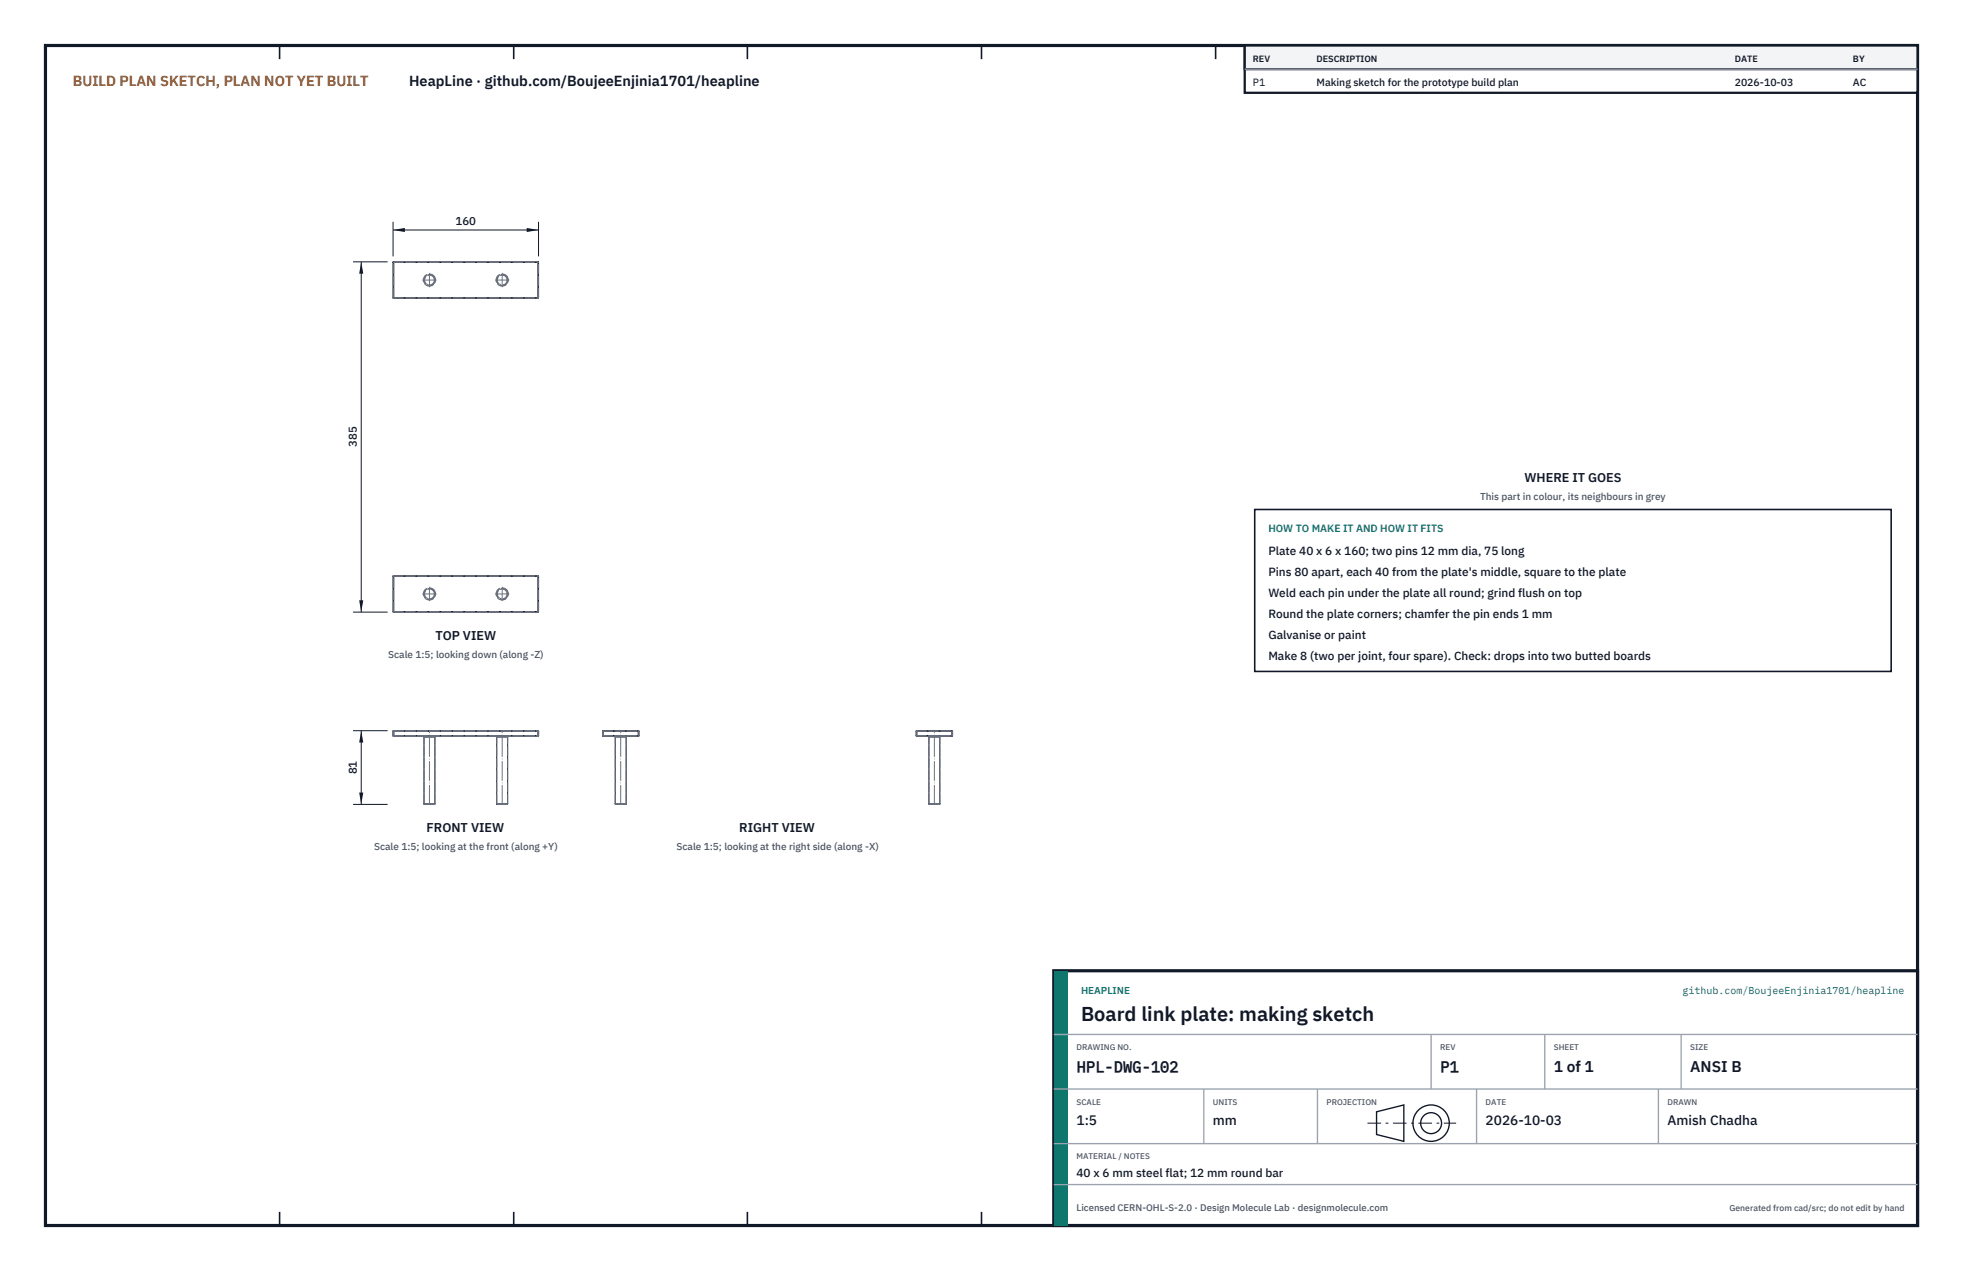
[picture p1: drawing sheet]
<svg xmlns="http://www.w3.org/2000/svg" width="432mm" height="279mm" viewBox="0 0 432 279" stroke-linecap="round" stroke-linejoin="round" font-family="sans-serif">
<path d="M10 10h411.8v259.4h-411.8z" fill="none" stroke="#111827" stroke-width=".7" stroke-linecap="butt"/>
<g fill="none" stroke="#111827" stroke-width=".35">
<path d="M61.5 10v3M113 10v3M164.4 10v3M215.9 10v3M267.4 10v3M318.9 10v3M370.3 10v3M61.5 266.4v3M113 266.4v3M164.4 266.4v3M215.9 266.4v3M267.4 266.4v3"/>
<path d="M318.9 266.4v3M370.3 266.4v3"/>
</g>
<g fill="none" stroke="#111727" stroke-width=".22">
<path d="M86.5 57.7h.1M86.5 57.7v7.7M86.6 57.6l-.1 .1M86.6 57.6v.1M86.6 57.7v7.7M86.6 57.6h31.7M86.6 57.7h31.7M118.3 57.6l.2 .1M118.3 57.6v.1M118.3 57.7h.2M118.3 57.7v7.7M118.5 57.7v7.7"/>
<path d="M86.5 65.4l.1 .2M86.5 65.4h.1M86.6 65.4v.2M86.6 65.6h31.7M86.6 65.4h31.7M118.3 65.4v.2M118.3 65.4h.2M118.5 65.4l-.2 .2M86.5 134.4l.1 .2M86.5 134.4h.1M86.5 126.7h.1M86.5 126.7v7.7"/>
<path d="M86.6 126.6l-.1 .1M86.6 134.4v.2M86.6 126.6v.1M86.6 126.7v7.7M86.6 134.6h31.7M86.6 126.6h31.7M86.6 134.4h31.7M86.6 126.7h31.7M118.3 126.6l.2 .1M118.3 134.4v.2M118.3 126.6v.1M118.3 134.4h.2"/>
<path d="M118.3 126.7h.2M118.3 126.7v7.7M118.5 134.4l-.2 .2M118.5 126.7v7.7M86.5 161.7l.1 .1M86.5 161.7h.1M86.5 160.8h.1M86.5 160.8v.9M86.6 160.6l-.1 .2M86.6 161.7v.1M86.6 160.6v.2M86.6 161.8h31.7"/>
<path d="M86.6 160.6h31.7M86.6 160.8v.9M86.6 161.7h31.7M86.6 160.8h31.7M93.1 161.8l.2 .2M93.3 176.7l.1 .1h2.1l.2-.1M93.3 162h2.4M93.3 176.7h2.4M93.3 162v14.7M95.7 162v14.7M95.8 161.8l-.1 .2M109.1 161.8l.2 .2"/>
<path d="M109.3 176.7l.1 .1h2.1l.2-.1M109.3 162h2.4M109.3 176.7h2.4M109.3 162v14.7M111.7 162v14.7M111.8 161.8l-.1 .2M118.3 160.6l.2 .2M118.3 161.7v.1M118.3 160.6v.2M118.3 161.7h.2M118.3 160.8h.2M118.3 160.8v.9"/>
<path d="M118.5 161.7l-.2 .1M118.5 160.8v.9M132.5 161.7l.2 .1M132.5 161.7h.2M132.5 160.8h.2M132.5 160.8v.9M132.7 160.6l-.2 .2M132.7 161.7v.1M132.7 160.6v.2M132.7 161.8h7.7M132.7 160.6h7.7M132.7 161.7h7.7"/>
<path d="M132.7 160.8h7.7M132.7 160.8v.9M135.2 161.8l.1 .2M135.3 176.7l.2 .1h2.1l.1-.1M135.3 162h2.4M135.3 176.7h2.4M135.3 162v14.7M137.7 162v14.7M137.9 161.8l-.2 .2M140.4 160.6l.1 .2M140.4 161.7v.1M140.4 160.6v.2"/>
<path d="M140.4 161.7h.1M140.4 160.8h.1M140.4 160.8v.9M140.5 161.7l-.1 .1M140.5 160.8v.9M201.5 161.7l.2 .1M201.5 161.7h.2M201.5 160.8h.2M201.5 160.8v.9M201.7 160.6l-.2 .2M201.7 161.7v.1M201.7 160.6v.2"/>
<path d="M201.7 161.8h7.7M201.7 160.6h7.7M201.7 161.7h7.7M201.7 160.8h7.7M201.7 160.8v.9M204.2 161.8l.1 .2M204.3 176.7l.2 .1h2.1l.1-.1M204.3 162h2.4M204.3 176.7h2.4M204.3 162v14.7M206.7 162v14.7M206.9 161.8l-.2 .2"/>
<path d="M209.4 160.6l.1 .2M209.4 161.7v.1M209.4 160.6v.2M209.4 161.7h.1M209.4 160.8h.1M209.4 160.8v.9M209.5 161.7l-.1 .1M209.5 160.8v.9"/>
</g>
<g fill="none" stroke="#6a7180" stroke-width=".22" stroke-dasharray="2.1 .5">
<path d="M86.6 57.6h31.7M86.6 57.7h-.1M86.6 57.7h31.7M86.6 57.7v-.1M118.3 57.6v.1M118.5 57.7h-.2M86.5 65.4v-7.7M86.5 65.4l.1 .2M86.6 65.6h31.7M86.6 65.4h-.1M86.6 65.4v-7.7M86.6 65.4v.2"/>
<path d="M86.6 65.4h31.7M118.3 65.4v-7.7M118.3 65.6v-.2M118.5 65.4v-7.7M118.5 65.4l-.2 .2M118.5 65.4h-.2M86.5 134.4v-7.7M86.5 134.4l.1 .2M86.5 126.7l.1-.1M86.6 134.6h31.7M86.6 126.6h31.7M86.6 134.4h-.1"/>
<path d="M86.6 134.4v-7.7M86.6 126.7h-.1M86.6 134.4v.2M86.6 134.4h31.7M86.6 126.7h31.7M86.6 126.7v-.1M118.3 134.4v-7.7M118.3 134.6v-.2M118.3 126.6v.1M118.5 134.4v-7.7M118.5 134.4l-.2 .2M118.5 126.7l-.2-.1"/>
<path d="M118.5 134.4h-.2M118.5 126.7h-.2M86.5 161.7v-.9M86.5 160.8l.1-.2M86.5 161.7h.1M86.5 160.8h.1M86.6 161.8h31.7M86.6 161.8l-.1-.1M86.6 160.6h31.7M86.6 160.6l-.1 .2M86.6 160.8h-.1M86.6 161.7v-.9"/>
<path d="M86.6 161.8v-.1M86.6 160.8v-.2M86.6 161.7h31.7M86.6 160.8h31.7M86.6 160.6v.2M93.1 161.8h2.7M93.3 162l-.2-.2M93.3 176.7v-14.7M93.3 162h2.4M93.3 176.7h2.4M95.5 176.8h-2.1M95.7 176.7v-14.7"/>
<path d="M95.7 176.7l-.2 .1M95.7 162h-2.4M95.7 176.7h-2.4M95.8 161.8h-2.7M109.1 161.8h2.7M109.3 162l-.2-.2M109.3 176.7v-14.7M109.3 162h2.4M109.3 176.7h2.4M111.5 176.8h-2.1M111.7 176.7v-14.7M111.7 176.7l-.2 .1"/>
<path d="M111.7 162h-2.4M111.7 176.7h-2.4M111.8 161.8h-2.7M118.3 160.6l.2 .2M118.3 161.7v-.9M118.3 161.7v.1M118.3 160.8v-.2M118.3 160.8h.2M118.3 160.6v.2M118.5 161.7v-.9M118.5 161.7l-.2 .1M118.5 161.7h-.2"/>
<path d="M132.5 161.7v-.9M132.7 161.8h7.7M132.7 160.6h7.7M132.7 161.8l-.2-.1M132.7 160.6l-.2 .2M132.7 161.7v-.9M132.7 161.7h7.7M132.7 160.8h7.7M132.7 161.7h-.2M132.7 160.8h-.2M132.7 161.8v-.1M132.7 160.6v.2"/>
<path d="M135.2 161.8h1.3M135.3 162l-.1-.2M135.3 176.7v-14.7M135.3 162h1.2M135.3 176.7h1.2M135.5 176.8h1M136.5 161.8h1.4M136.5 176.8h1.1M136.5 162h1.2M136.5 176.7h1.2M137.6 176.8h-2.1M137.7 162l.2-.2"/>
<path d="M137.7 176.7v-14.7M137.7 162h-2.4M137.7 176.7h-2.4M137.9 161.8h-2.7M140.4 161.8l.1-.1M140.4 161.7v-.9M140.4 161.8v-.1M140.4 160.8v-.2M140.4 161.7h.1M140.5 161.7v-.9M140.5 160.8l-.1-.2M140.5 160.8h-.1"/>
<path d="M201.5 161.7v-.9M201.7 161.8h7.7M201.7 160.6h7.7M201.7 161.8l-.2-.1M201.7 160.6l-.2 .2M201.7 161.7v-.9M201.7 161.7h7.7M201.7 160.8h7.7M201.7 161.7h-.2M201.7 160.8h-.2M201.7 161.8v-.1M201.7 160.6v.2"/>
<path d="M204.2 161.8h1.3M204.3 162l-.1-.2M204.3 176.7v-14.7M204.3 162h1.2M204.3 176.7h1.2M204.5 176.8h1M205.5 161.8h1.4M205.5 176.8h1.1M205.5 162h1.2M205.5 176.7h1.2M206.6 176.8h-2.1M206.7 162l.2-.2"/>
<path d="M206.7 176.7v-14.7M206.7 162h-2.4M206.7 176.7h-2.4M206.9 161.8h-2.7M209.4 161.8l.1-.1M209.4 161.7v-.9M209.4 161.8v-.1M209.4 160.8v-.2M209.4 161.7h.1M209.5 161.7v-.9M209.5 160.8l-.1-.2M209.5 160.8h-.1"/>
<circle cx="94.5" cy="61.6" r="1.35"/>
<circle cx="94.5" cy="61.6" r="1.21"/>
<circle cx="94.5" cy="61.6" r="1.07"/>
<circle cx="110.5" cy="61.6" r="1.35"/>
<circle cx="110.5" cy="61.6" r="1.21"/>
<circle cx="110.5" cy="61.6" r="1.07"/>
<circle cx="94.5" cy="130.6" r="1.35"/>
<circle cx="94.5" cy="130.6" r="1.21"/>
<circle cx="94.5" cy="130.6" r="1.07"/>
<circle cx="110.5" cy="130.6" r="1.35"/>
<circle cx="110.5" cy="130.6" r="1.21"/>
<circle cx="110.5" cy="130.6" r="1.07"/>
</g>
<path d="M93 61.6h3M94.5 63.1v-3M109 61.6h3M110.5 63.1v-3M93 130.6h3M94.5 132.1v-3M109 130.6h3M110.5 132.1v-3M94.5 176.8v-16.1M110.5 176.8v-16.1M136.5 176.8v-16.1M205.5 176.8v-16.1" fill="none" stroke="#6a7180" stroke-width=".22" stroke-dasharray="4.2 .5 0 .5"/>
<path d="M86.5 48.8v7.6M86.5 50.6h32M118.5 48.8v7.6" fill="none" stroke="#111827" stroke-width=".22"/>
<path d="M86.5 50.6l2.6-.5v.9zM115.9 50.1v.9l2.6-.4z" fill="#111827"/>
<path d="M77.7 57.6h7.6M79.5 57.6v77M77.7 134.6h7.6" fill="none" stroke="#111827" stroke-width=".22"/>
<path d="M79.5 57.6l-.5 2.6h.9zM79 132h.9l-.4 2.6z" fill="#111827"/>
<path d="M77.7 160.6h7.6M77.7 176.8h7.6M79.5 160.6v16.2" fill="none" stroke="#111827" stroke-width=".22"/>
<path d="M79.5 160.6l-.5 2.6h.9zM79 174.2h.9l-.4 2.6z" fill="#111827"/>
<path d="M276 112h140v35.6h-140z" fill="#fff" stroke="#111827" stroke-width=".35"/>
<path d="M273.8 10h148v10.4h-148z" fill="#fff" stroke="#111827" stroke-width=".5"/>
<path d="M273.8 10h148v5.2h-148z" fill="#f3f4f6" stroke="#111827" stroke-width=".5"/>
<path d="M273.8 15.2h148" fill="none" stroke="#9ca3af" stroke-width=".3"/>
<path d="M231.8 213.4h190v56h-190z" fill="#fff" stroke="#111827" stroke-width=".7" stroke-linecap="butt"/>
<path d="M231.8 213.4h3v56h-3z" fill="#0f766e"/>
<path d="M231.8 227.4h190M231.8 239.4h190M264.8 239.4v12M289.8 239.4v12M314.8 227.4v12M324.8 239.4v12M339.8 227.4v12M364.8 239.4v12M369.8 227.4v12M231.8 251.4h190M231.8 260.4h190" fill="none" stroke="#9ca3af" stroke-width=".3"/>
<g fill="none" stroke="#111827" stroke-width=".3">
<path d="M302.8 244.4l6-1.5v8l-6-1.5z"/>
<circle cx="314.8" cy="246.9" r="4"/>
<circle cx="314.8" cy="246.9" r="2.3"/>
</g>
<path d="M300.8 246.9h19.5" fill="none" stroke="#111827" stroke-width=".22" stroke-dasharray="3 1 .6 1" stroke-linecap="butt"/>
<text font-size="4.4" fill="#111827" x="237.8" y="224.4">Board link plate: making sketch</text>
<g font-size="3.4" fill="#111827">
<text x="236.8" y="235.6">HPL-DWG-102</text>
<text x="316.8" y="235.6">P1</text>
<text x="341.8" y="235.6">1 of 1</text>
<text x="371.8" y="235.6">ANSI B</text>
</g>
<text font-size="3.2" fill="#b45309" x="16" y="19">BUILD PLAN SKETCH, PLAN NOT YET BUILT</text>
<text font-size="3.2" fill="#111827" x="90" y="19">HeapLine · github.com/BoujeeEnjinia1701/heapline</text>
<g font-size="3" fill="#111827">
<text x="236.8" y="247.2">1:5</text>
<text x="266.8" y="247.2">mm</text>
<text x="326.8" y="247.2">2026-10-03</text>
<text x="366.8" y="247.2">Amish Chadha</text>
</g>
<g font-size="2.8" fill="#111827">
<text x="335.3" y="106">WHERE IT GOES</text>
<text x="95.8" y="140.6">TOP VIEW</text>
<text x="93.8" y="182.9">FRONT VIEW</text>
<text x="162.6" y="182.9">RIGHT VIEW</text>
</g>
<g font-size="2.6" fill="#111827">
<text x="279" y="122">Plate 40 x 6 x 160; two pins 12 mm dia, 75 long</text>
<text x="279" y="126.6">Pins 80 apart, each 40 from the plate's middle, square to the plate</text>
<text x="279" y="131.2">Weld each pin under the plate all round; grind flush on top</text>
<text x="279" y="135.8">Round the plate corners; chamfer the pin ends 1 mm</text>
<text x="279" y="140.4">Galvanise or paint</text>
<text x="279" y="145">Make 8 (two per joint, four spare). Check: drops into two butted boards</text>
<text x="236.8" y="258.8">40 x 6 mm steel flat; 12 mm round bar</text>
</g>
<g font-size="2.5" fill="#111827">
<text x="100.2" y="49.6">160</text>
<text x="78.5" y="98.3" transform="rotate(-90 78.5 98.3)">385</text>
<text x="78.5" y="170.2" transform="rotate(-90 78.5 170.2)">81</text>
</g>
<g font-size="2.3" fill="#111827">
<text x="275.6" y="18.8">P1</text>
<text x="289.6" y="18.8">Making sketch for the prototype build plan</text>
<text x="381.6" y="18.8">2026-10-03</text>
<text x="407.6" y="18.8">AC</text>
</g>
<text font-size="2.3" fill="#0f766e" x="279" y="117">HOW TO MAKE IT AND HOW IT FITS</text>
<g font-size="2.2" fill="#4b5563">
<text x="325.6" y="110">This part in colour, its neighbours in grey</text>
<text x="85.4" y="144.6">Scale 1:5; looking down (along -Z)</text>
<text x="82.3" y="186.9">Scale 1:5; looking at the front (along +Y)</text>
<text x="148.8" y="186.9">Scale 1:5; looking at the right side (along -X)</text>
</g>
<g font-size="2.2" fill="#0f766e">
<text x="237.8" y="218.4">HEAPLINE</text>
<text x="370.1" y="218.4">github.com/BoujeeEnjinia1701/heapline</text>
</g>
<text font-size="2.1" fill="#4b5563" x="236.8" y="266.2">Licensed CERN-OHL-S-2.0 · Design Molecule Lab · designmolecule.com</text>
<g font-size="2" fill="#111827">
<text x="275.6" y="13.6">REV</text>
<text x="289.6" y="13.6">DESCRIPTION</text>
<text x="381.6" y="13.6">DATE</text>
<text x="407.6" y="13.6">BY</text>
</g>
<text font-size="1.9" fill="#4b5563" x="380.4" y="266.2">Generated from cad/src; do not edit by hand</text>
<g font-size="1.8" fill="#4b5563">
<text x="236.8" y="230.8">DRAWING NO.</text>
<text x="316.8" y="230.8">REV</text>
<text x="341.8" y="230.8">SHEET</text>
<text x="371.8" y="230.8">SIZE</text>
<text x="236.8" y="242.8">SCALE</text>
<text x="266.8" y="242.8">UNITS</text>
<text x="291.8" y="242.8">PROJECTION</text>
<text x="326.8" y="242.8">DATE</text>
<text x="366.8" y="242.8">DRAWN</text>
<text x="236.8" y="254.8">MATERIAL / NOTES</text>
</g>
</svg>
